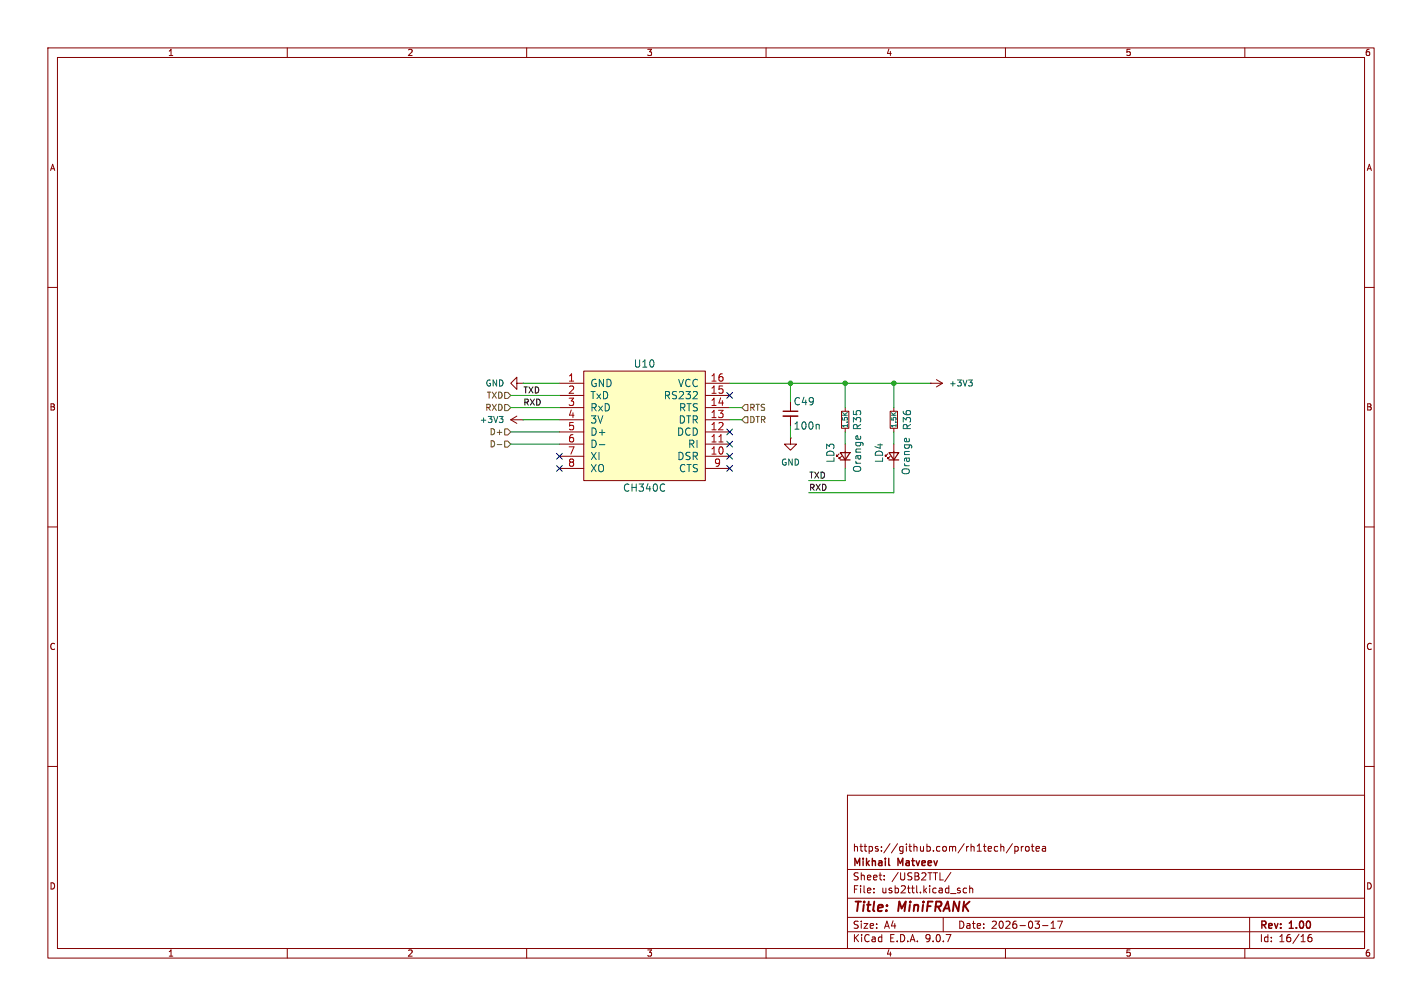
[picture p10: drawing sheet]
<svg xmlns="http://www.w3.org/2000/svg" width="297mm" height="210mm" viewBox="0 0 297 210" stroke-linecap="round" stroke-linejoin="round" font-family="sans-serif">
<g fill="none" stroke="#840000" stroke-width=".21">
<path d="M10 10h277v190h-277zM12 12h273v186h-273zM60 10v2M110 10v2M160 10v2M210 10v2M260 10v2M10 60h2M195.6 79.2l1.2 .8M285 60h2M106.7 87.6l1.2 .8M106.7 87.6h2.5"/>
<path d="M107.9 86.9l-1.2 .7M109.2 87.6h.1M185.4 94.7l-.5 .6v-.3v.3h.3M185.9 85.9h1.6v3.5h-1.6zM185.9 95.3l-.5 .5v-.3v.3h.3M186.7 85.1v.8M186.7 89.4v.8M186.7 92.7v5.1M194.3 80h.1M194.3 80h2.5M196.8 80l-1.2 .8M10 110h2"/>
<path d="M285 110h2M10 160h2M177 166h108v32h-108zM209.1 176.8h.5l.1 .9M211.5 176.1l-1.3 2M212 176.8l.4-.1 .3 .3-.2 .6h-.5M212 176.7v1.5M213.3 176.7v1M213.7 176.7l-.4 .3M214.2 176.8l.3-.1 .4 .1 .1 .6-.2 .2-.3 .1-.3-.1zM215.4 176.7h.6M215.6 176.2v1.3l.4 .2"/>
<path d="M216.4 177.2l.7-.1-.1-.3-.4-.1-.2 .2 .1 .7h.5M217.7 176.8h.6l.1 .9M218.4 177.1h-.5l-.2 .2 .2 .4 .5-.1M285 160h2M60 198v2M110 198v2M160 198v2M177 194.5h108M177 191.5h108M177 187.5h108M177 181.5h108M182.5 186.3v.1"/>
<path d="M182.5 185.5v.1M184.7 183.6v.1M184.7 182.8v.1M197 191.5v3M198.6 182.1l-1.3 2M201.9 185.5l-.4-.1-.3 .3 .1 .6h.6M202.5 185.5l.2-.1 .4 .1 .1 .9M202.5 184.9v1.5M210 198v2M217.7 193.2h1.2M219.5 193.8h.9M219.5 192.7l.5-.4v1.5"/>
<path d="M220.9 192.3h1l-.7 1.5M260 198v2M261 191.5v6.5M273.9 195.1l-.4 .1a1.01 1.01 0 0 0 0 1.4l.5-.1v-.5l-.3-.3h-.4l-.1 .3"/>
</g>
<path d="M185.6 180.5l.2 .2" fill="none" stroke="#840000" stroke-width=".3"/>
<path d="M185.7 94.5h2l-1 1.5zM185.7 96h2" fill="none" stroke="#840000" stroke-width=".25"/>
<path d="M202.3 79.3h.8l-.5 .5M202.8 79.8l.3 .2v.3l-.3 .3M104.3 86.9h.8l-.5 .5M104.8 87.4l.3 .3v.3l-.3 .2M189 91.6l.3-.1 .1 .7" fill="none" stroke="#006464" stroke-width=".21"/>
<path d="M121.9 77.5h25.4v22.8h-25.4z" fill="#ffffc2"/>
<g fill="none" stroke="#840000" stroke-width=".21">
<path d="M121.9 77.5h25.4v22.8h-25.4zM107.9 80v-1.3l-1.2 1.3 1.2 1.3v-1.3h1.3M109.2 80h.1M116.8 80h5.1M116.8 82.6h5.1M116.8 85.1h5.1M116.8 87.6h5.1M116.8 90.2h5.1M116.8 92.7h5.1M116.8 95.3h5.1M116.8 97.8h5.1M147.3 80h5.1"/>
<path d="M147.3 82.6h5.1M147.3 85.1h5.1M147.3 87.6h5.1M147.3 90.2h5.1M147.3 92.7h5.1M147.3 95.3h5.1M147.3 97.8h5.1M165.1 91.4v1.3h1.3l-1.3 1.3-1.3-1.3h1.3M165.1 91.4h.1M165.1 83.8v2.1M165.1 86.9v2M175.3 94.7l-.5 .6v-.3v.3h.2"/>
<path d="M175.8 85.9h1.5v3.5h-1.5zM175.8 95.3l-.5 .5v-.3v.3h.2M176.5 85.1v.8M176.5 89.4v.8M176.5 92.7v5.1"/>
</g>
<path d="M125.2 92.8h1.1M170.9 88.6l.2 .2v.8M178.8 91.1l.3-.1 .2 .7" fill="none" stroke="#006464" stroke-width=".21"/>
<path d="M150.2 92.3h.8" fill="none" stroke="#a90000" stroke-width=".21"/>
<path d="M163.6 85.9h3" fill="none" stroke="#840000" stroke-width=".3"/>
<path d="M163.6 86.9h3" fill="none" stroke="#840000" stroke-width=".33"/>
<path d="M175.5 94.5h2l-1 1.5zM175.5 96h2" fill="none" stroke="#840000" stroke-width=".25"/>
<path d="M103.8 92.8h1M105.4 84.5h.6l.7 .6-.7 .6h-.6zM105.4 81.9h.6l.7 .7-.7 .6h-.6zM105.4 89.5h.6l.7 .7-.7 .6h-.6zM105.4 92.1h.6l.7 .6-.7 .6h-.6zM154.9 87.6l.7-.6h.6v1.3h-.6zM154.9 85.1l.7-.6h.6v1.2h-.6z" fill="none" stroke="#725600" stroke-width=".21"/>
<g fill="none" stroke="#009600" stroke-width=".21">
<path d="M106.7 85.1h10.1M106.7 90.2h10.1M106.7 92.7h10.1M106.7 82.6h10.1M109.2 80h7.6M109.2 87.6h7.6M152.4 80h41.9M152.4 85.1h2.5M152.4 87.6h2.5M165.1 80v3.8M165.1 88.9v2.5M176.5 80v5.1"/>
<path d="M176.5 90.2v2.5M176.5 97.8v2.5h-7.6M186.7 97.8v5.1h-17.8M186.7 80v5.1M186.7 90.2v2.5"/>
</g>
<g fill="none" stroke="#000084" stroke-width=".21">
<path d="M116.2 94.6l1.2 1.3M116.2 97.2l1.2 1.2M117.4 94.6l-1.2 1.3M117.4 97.2l-1.2 1.2M151.8 97.2l1.2 1.2M151.8 92.1l1.2 1.2M151.8 89.6l1.2 1.2M151.8 94.6l1.2 1.3M151.8 81.9l1.2 1.3M153 97.2l-1.2 1.2M153 92.1l-1.2 1.2M153 89.6l-1.2 1.2"/>
<path d="M153 94.6l-1.2 1.3M153 81.9l-1.2 1.3"/>
</g>
<g fill="#009600" stroke="#009600" stroke-width=".21">
<circle cx="176.5" cy="80" r=".46"/>
<circle cx="186.7" cy="80" r=".46"/>
<circle cx="165.1" cy="80" r=".46"/>
</g>
<g font-size="2.8" fill="#840000">
<text x="178" y="190.9">Title:</text>
<text x="187.7" y="190.9">MiniFRANK</text>
</g>
<g font-size="2.1" fill="#006464">
<text x="132.3" y="76.9">U10</text>
<text x="123.2" y="81">GND</text>
<text x="123.2" y="83.5">TxD</text>
<text x="138.6" y="83.5">RS232</text>
<text x="141.5" y="81">VCC</text>
<text x="123.2" y="86.1">RxD</text>
<text x="123.2" y="88.6">3V</text>
<text x="141.7" y="88.6">DTR</text>
<text x="141.8" y="86.1">RTS</text>
<text x="165.7" y="89.9">100n</text>
<text x="165.7" y="84.8">C49</text>
<text x="180.1" y="89.9" transform="rotate(-90 180.1 89.9)">R35</text>
<text x="190.5" y="89.9" transform="rotate(-90 190.5 89.9)">R36</text>
<text x="123.2" y="91.2">D+</text>
<text x="123.2" y="93.7">D-</text>
<text x="141.3" y="91.2">DCD</text>
<text x="143.6" y="93.7">RI</text>
<text x="123.2" y="96.2">XI</text>
<text x="123.2" y="98.8">XO</text>
<text x="141.4" y="96.2">DSR</text>
<text x="141.8" y="98.8">CTS</text>
<text x="174.5" y="96.7" transform="rotate(-90 174.5 96.7)">LD3</text>
<text x="180.1" y="98.7" transform="rotate(-90 180.1 98.7)">Orange</text>
<text x="184.6" y="96.7" transform="rotate(-90 184.6 96.7)">LD4</text>
<text x="190.2" y="99.3" transform="rotate(-90 190.2 99.3)">Orange</text>
<text x="130" y="102.8">CH340C</text>
</g>
<g font-size="2.1" fill="#a90000">
<text x="118.6" y="79.8">1</text>
<text x="118.6" y="82.3">2</text>
<text x="148.3" y="79.8">16</text>
<text x="148.3" y="82.3">15</text>
<text x="118.6" y="84.8">3</text>
<text x="118.6" y="87.4">4</text>
<text x="118.6" y="89.9">5</text>
<text x="148.3" y="84.8">14</text>
<text x="148.3" y="87.4">13</text>
<text x="148.3" y="89.9">12</text>
<text x="118.6" y="92.5">6</text>
<text x="118.6" y="95">7</text>
<text x="148.3" y="92.5">11</text>
<text x="148.3" y="95">10</text>
<text x="118.6" y="97.5">8</text>
<text x="149.1" y="97.5">9</text>
</g>
<g font-size="2.1" fill="#840000">
<text x="178" y="178">https://github.com/rh1tech/protea</text>
<text x="178" y="184">Sheet:</text>
<text x="178" y="181.2">Mikhail</text>
<text x="186.2" y="184">/USB2TTL/</text>
<text x="187.6" y="181.2">Matveev</text>
<text x="178" y="186.7">File:</text>
<text x="184.1" y="186.7">usb2ttl.kicad_sch</text>
<text x="178" y="196.9">KiCad</text>
<text x="178" y="194.1">Size:</text>
<text x="184.7" y="194.1">A4</text>
<text x="185.7" y="196.9">E.D.A.</text>
<text x="193.3" y="196.9">9.0.7</text>
<text x="200" y="194.1">Date:</text>
<text x="207" y="194.1">2026-03-17</text>
<text x="263" y="194.3">Rev:</text>
<text x="263" y="196.9">Id:</text>
<text x="267.1" y="196.9">16/16</text>
<text x="269.4" y="194.3">1.00</text>
</g>
<g font-size="1.8" fill="#840000">
<text x="35" y="11.9">1</text>
<text x="85" y="11.9">2</text>
<text x="135" y="11.9">3</text>
<text x="185" y="11.9">4</text>
<text x="235" y="11.9">5</text>
<text x="285" y="11.9">6</text>
<text x="10.3" y="35.9">A</text>
<text x="285.3" y="35.9">A</text>
<text x="10.3" y="85.9">B</text>
<text x="285.3" y="85.9">B</text>
<text x="10.3" y="135.9">C</text>
<text x="285.3" y="135.9">C</text>
<text x="10.3" y="185.9">D</text>
<text x="285.3" y="185.9">D</text>
<text x="35" y="199.9">1</text>
<text x="85" y="199.9">2</text>
<text x="135" y="199.9">3</text>
<text x="185" y="199.9">4</text>
<text x="235" y="199.9">5</text>
<text x="285" y="199.9">6</text>
</g>
<g font-size="1.8" fill="#006464">
<text x="101.3" y="80.9">GND</text>
<text x="198.1" y="80.9">+3V3</text>
<text x="100.1" y="88.5">+3V3</text>
<text x="163.1" y="97.4">GND</text>
</g>
<g font-size="1.8" fill="#725600">
<text x="101.6" y="83.4">TXD</text>
<text x="101.3" y="86">RXD</text>
<text x="156.4" y="88.5">DTR</text>
<text x="156.4" y="86">RTS</text>
<text x="102.2" y="91">D+</text>
<text x="102.2" y="93.6">D-</text>
</g>
<g font-size="1.8" fill="#0f0f0f">
<text x="109.2" y="82.2">TXD</text>
<text x="109.2" y="84.7">RXD</text>
<text x="168.9" y="100">TXD</text>
<text x="168.9" y="102.5">RXD</text>
</g>
<g font-size="1.4" fill="#006464">
<text x="177.3" y="89.5" transform="rotate(-90 177.3 89.5)">1.5K</text>
<text x="187.4" y="89.5" transform="rotate(-90 187.4 89.5)">1.5K</text>
</g>
</svg>
